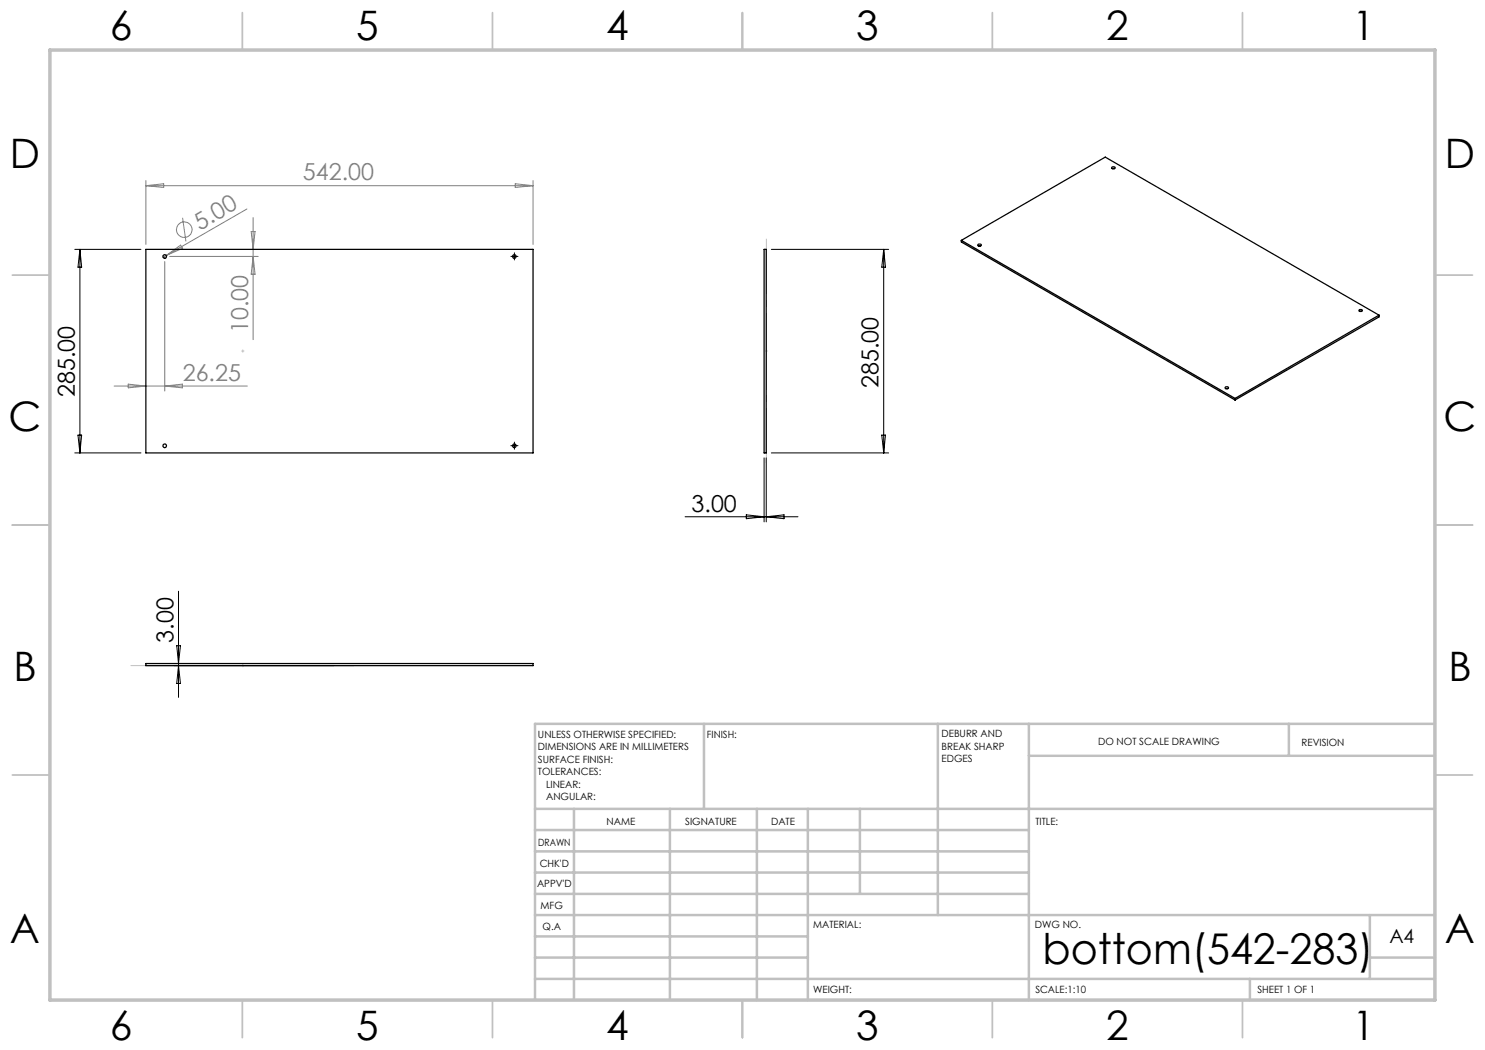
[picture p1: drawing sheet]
<svg xmlns="http://www.w3.org/2000/svg" width="297mm" height="210mm" viewBox="0 0 297 210" stroke-linecap="round" stroke-linejoin="round" font-family="sans-serif">
<g fill="none" stroke="#808080" stroke-width=".2">
<path d="M29.2 36.1v12.8M29.2 37.1h77.4M29.2 37.1l3.5-.3v.7zM103 36.8l3.6 .3-3.6 .4zM106.6 36.1v12.8M32.9 52.3v25.9M33.2 51.1l-.6 .4M33.2 51.1l2.9-2.1 .4 .7zM33.9 51.3h17.7M36.5 43.6l.7 4.7M49.4 41.8l-16.2 9.3M50.2 46.3h.8l-.4 3.6z"/>
<path d="M50.6 43.5v24.4M50.6 51.3l.4 3.5h-.8zM22.8 77.2h26.7M25.6 76.8l3.6 .4-3.6 .4zM32.9 77.2l3.6-.4v.8z"/>
<circle cx="36.9" cy="45.9" r="1.56"/>
</g>
<path d="M102.5 51.3h-.3M102.9 50.9v-.3M102.9 51.6v.4M103.2 51.3h.4M102.5 89.1h-.3M102.9 88.8v-.4M102.9 89.5v.4M103.2 89.1h.4" fill="none" stroke="#000" stroke-width=".2" stroke-dasharray="15.2 1.3 1.3 1.3"/>
<g fill="none" stroke="#000" stroke-width=".2">
<path d="M15 49.9h13.2M16 49.9v40.7M16 49.9l.3 3.5h-.7zM102.5 51.3h.7M102.9 50.9v.7M154.3 49.9h23.4M176.7 49.9l.4 3.5h-.7zM176.7 49.9v40.7M15 90.6h13.2M15.6 87h.7l-.3 3.6zM102.5 89.1h.7M102.9 88.8v.7"/>
<path d="M152.8 91.6v12.8M153.2 91.6v12.8M154.3 90.6h23.4M176.4 87h.7l-.4 3.6zM35.7 118.2v21.3M137 103.4h22.6M149.3 103l3.5 .4-3.5 .3zM153.2 103.4l3.6-.4v.7zM34.7 133.1h32.2M34.7 132.7h32.2M35.3 129.1h.8l-.4 3.6zM35.7 133.1l.4 3.6h-.8z"/>
</g>
<path d="M48.3 70.2h.5M48.6 70.4v-.4M153 70.2h.5M48.6 133.4v-.5" fill="none" stroke="#c0c0c0" stroke-width=".2" stroke-dasharray="15.2 1.3 1.3 1.3"/>
<path d="M153.3 47.8v44.8M71 133.1h-44.8" fill="none" stroke="#c0c0c0" stroke-width=".2" stroke-dasharray="15.2 1.3 1.3 1.3" stroke-dashoffset="4.3"/>
<g fill="none" stroke="#c0c0c0" stroke-width=".35">
<path d="M48.5 2.5v7.5M98.5 2.5v7.5M148.5 2.5v7.5M198.5 2.5v7.5M248.5 2.5v7.5M2.5 55h7.5M287 55h7.5M2.5 105h7.5M287 105h7.5M2.5 155h7.5M287 155h7.5M48.5 200v7.5"/>
<path d="M98.5 200v7.5M148.5 200v7.5M198.5 200v7.5M248.5 200v7.5"/>
</g>
<g fill="none" stroke="#c0c0c0" stroke-width=".5">
<path d="M140.8 144.8v17M187.6 144.8v38.2M205.8 144.8v55.2M205.8 151.2h81.2M257.8 144.8v6.4M287 144.8h-180v55.2M107 161.8h180M107 178.8h98.8M107 174.5h98.8M107 170.3h98.8M107 166h98.8M114.8 161.8v38.2"/>
<path d="M134 161.8v38.2M151.4 161.8v38.2M161.6 161.8v38.2M172 161.8v17M107 195.8h180M107 191.5h54.6M107 187.3h54.6M107 183h180M250 195.8v4.2M274 191.5h13M274 183v12.8"/>
</g>
<path d="M10 10h277v190h-277z" fill="none" stroke="#c0c0c0" stroke-width=".7"/>
<g fill="none" stroke="#000" stroke-width=".25">
<path d="M222.4 33.5a.38 .38 0 0 1 .3-.2 .38 .38 0 0 1 .3 .3 .37 .37 0 0 1-.4 .2 .37 .37 0 0 1-.2-.3zM222.5 33.7h.4M29.2 49.9h77.4v40.7h-77.4zM152.8 49.9h.4v40.7h-.4zM192.3 48.1v.3l54.7 31.6M192.3 48.1l54.7 31.6M192.3 48.1l28.8-16.7 54.7 31.6M195.6 48.9a.38 .38 0 0 1 .4-.1 .38 .38 0 0 1 .3 .3 .38 .38 0 0 1-.4 .1 .38 .38 0 0 1-.3-.3zM195.7 49.2h.4M245.1 77.4l.6 .1a.32 .32 0 0 1-.3 .2 .32 .32 0 0 1-.4-.2zM245.2 77.7h.3M247 79.7v.3"/>
<path d="M271.9 61.9l.6 .1a.32 .32 0 0 1-.4 .3 .32 .32 0 0 1-.3-.3zM272 62.3h.3M275.8 63l-28.8 16.7M275.8 63v.4l-28.8 16.6M29.2 132.7h77.4v.4h-77.4z"/>
<circle cx="32.9" cy="51.3" r=".36"/>
<circle cx="102.9" cy="51.3" r=".35"/>
<circle cx="32.9" cy="89.2" r=".37"/>
<circle cx="102.9" cy="89.2" r=".36"/>
</g>
<text font-size="8.5" x="208.5" y="192.7">bottom(542-283)</text>
<g font-size="8.1">
<text x="22" y="8">6</text>
<text x="71.2" y="8">5</text>
<text x="121.2" y="8">4</text>
<text x="171.3" y="8">3</text>
<text x="221.3" y="8">2</text>
<text x="270.5" y="8">1</text>
<text x="2" y="33.6">D</text>
<text x="289" y="33.6">D</text>
<text x="1.7" y="86.1">C</text>
<text x="288.7" y="86.1">C</text>
<text x="2.7" y="136.1">B</text>
<text x="289.7" y="136.1">B</text>
<text x="2" y="188.6">A</text>
<text x="289" y="188.6">A</text>
<text x="22" y="208">6</text>
<text x="71.2" y="208">5</text>
<text x="121.2" y="208">4</text>
<text x="171.3" y="208">3</text>
<text x="221.3" y="208">2</text>
<text x="270.5" y="208">1</text>
</g>
<g font-size="4.7" fill="#808080">
<text x="60.6" y="36.1">542.00</text>
<text x="39.9" y="46.1" transform="rotate(-30 39.9 46.1)">5.00</text>
<text x="49.6" y="66.6" transform="rotate(-90 49.6 66.6)">10.00</text>
<text x="36.5" y="76.2">26.25</text>
</g>
<g font-size="4.7">
<text x="175.7" y="77.6" transform="rotate(-90 175.7 77.6)">285.00</text>
<text x="15" y="79.4" transform="rotate(-90 15 79.4)">285.00</text>
<text x="138.3" y="102.3">3.00</text>
<text x="34.7" y="128.6" transform="rotate(-90 34.7 128.6)">3.00</text>
</g>
<text font-size="3.9" x="277.9" y="188.5">A4</text>
<g font-size="2">
<text x="107.6" y="147.6">UNLESS OTHERWISE SPECIFIED:</text>
<text x="141.4" y="147.6">FINISH:</text>
<text x="188.3" y="147.5">DEBURR AND</text>
<text x="188.3" y="150">BREAK SHARP</text>
<text x="219.6" y="149">DO NOT SCALE DRAWING</text>
<text x="260.3" y="149.2">REVISION</text>
<text x="107.6" y="150.1">DIMENSIONS ARE IN MILLIMETERS</text>
<text x="107.6" y="152.6">SURFACE FINISH:</text>
<text x="107.6" y="155.1">TOLERANCES:</text>
<text x="188.3" y="152.5">EDGES</text>
<text x="109.2" y="157.6">LINEAR:</text>
<text x="109.2" y="160.1">ANGULAR:</text>
<text x="121.3" y="165">NAME</text>
<text x="137" y="164.9">SIGNATURE</text>
<text x="154.2" y="164.9">DATE</text>
<text x="207.1" y="164.9">TITLE:</text>
<text x="107.6" y="169.1">DRAWN</text>
<text x="107.9" y="173.3">CHK'D</text>
<text x="107.4" y="177.4">APPV'D</text>
<text x="108.1" y="181.8">MFG</text>
<text x="108.5" y="186">Q.A</text>
<text x="162.6" y="185.5">MATERIAL:</text>
<text x="207" y="185.5">DWG NO.</text>
<text x="162.6" y="198.5">WEIGHT:</text>
<text x="207.1" y="198.6">SCALE:1:10</text>
<text x="251.5" y="198.6">SHEET 1 OF 1</text>
</g>
</svg>
